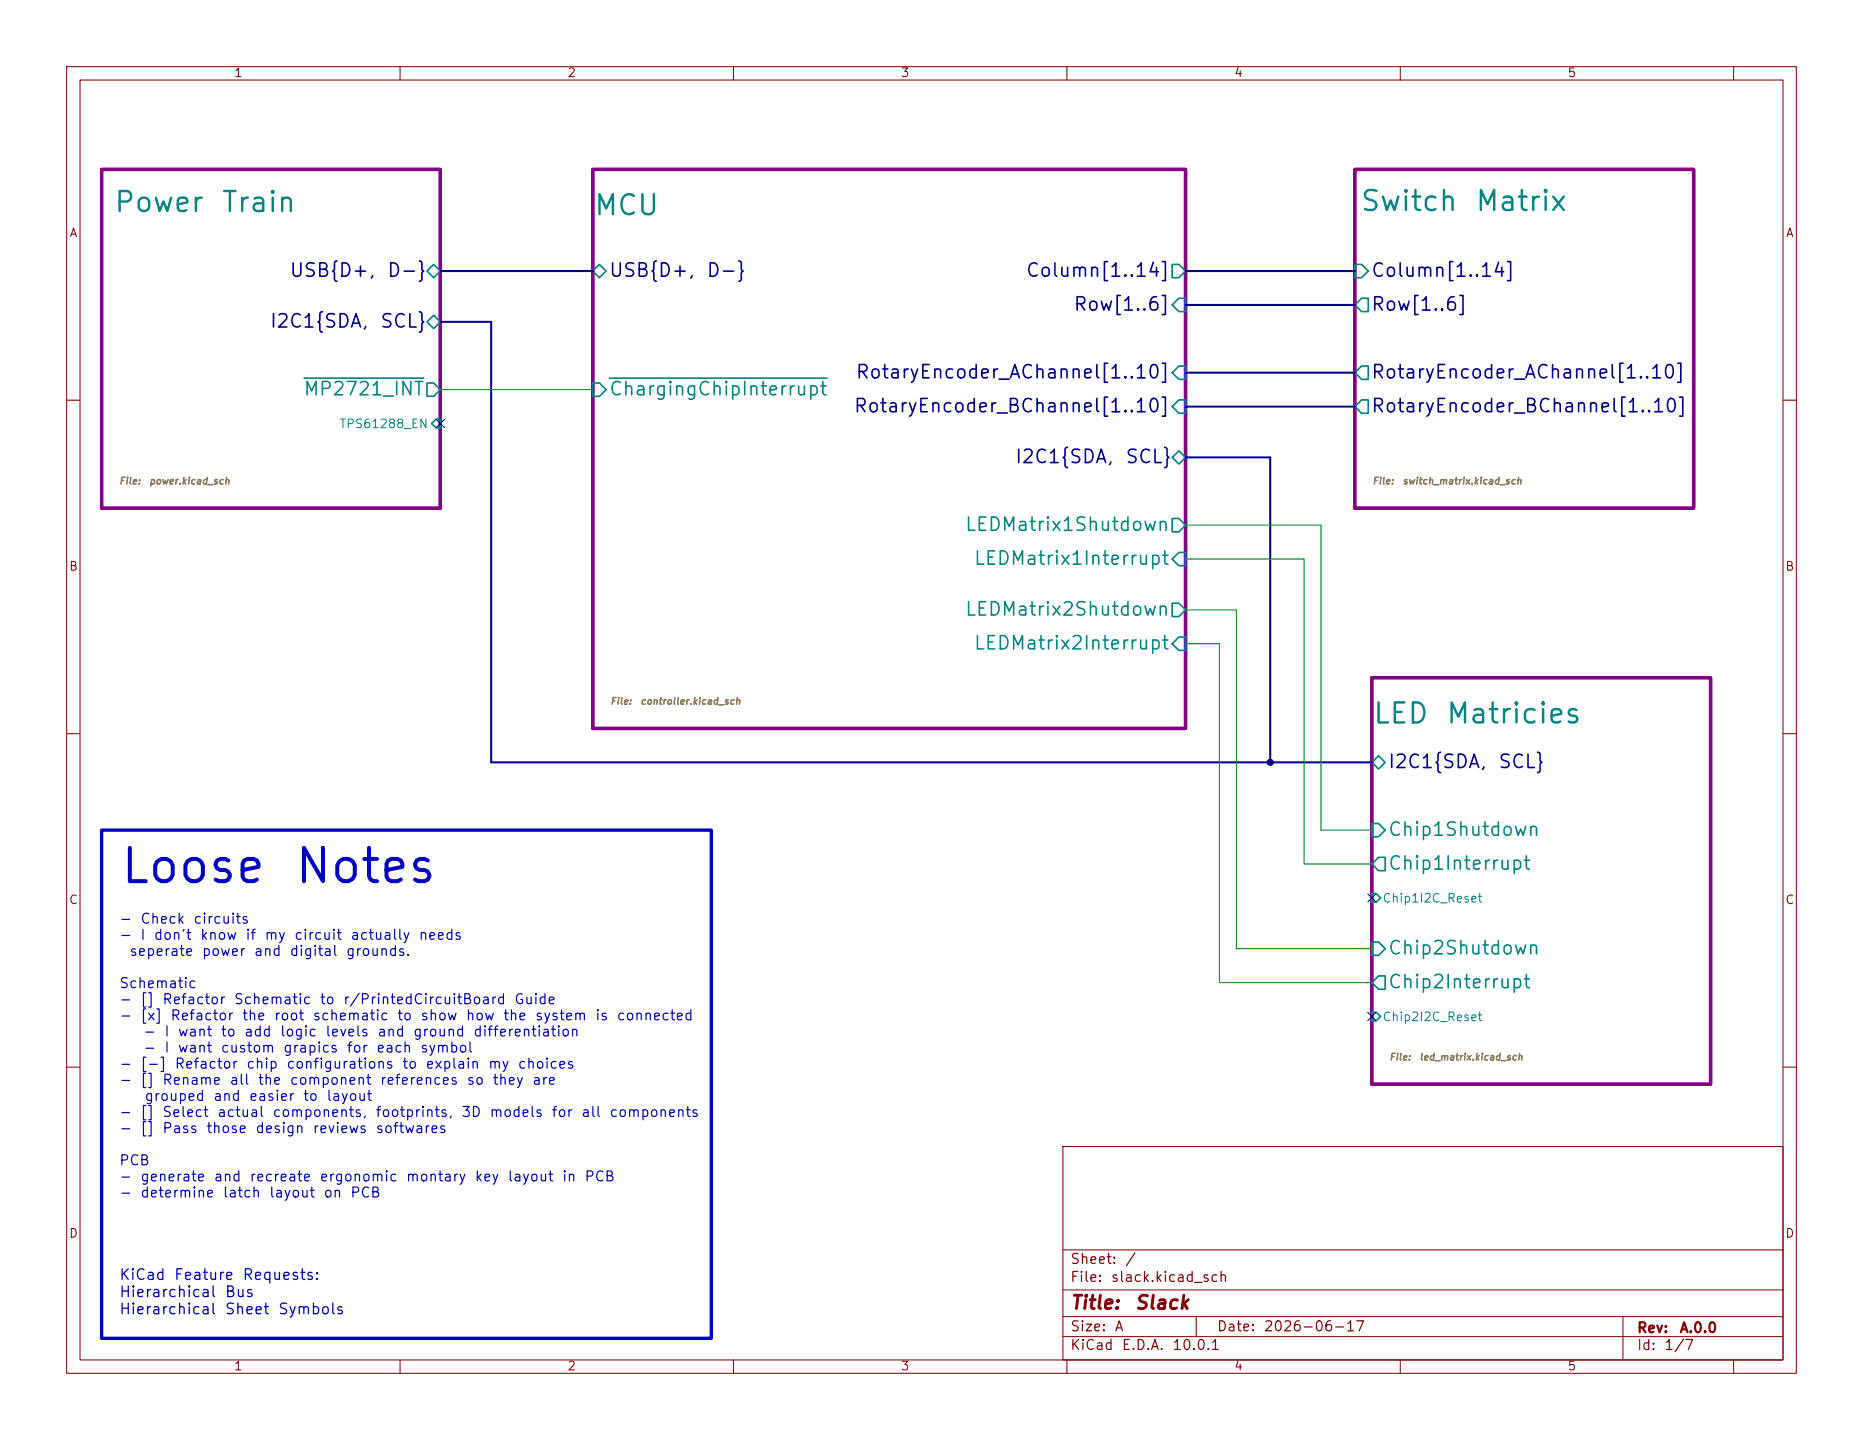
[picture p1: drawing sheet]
<svg xmlns="http://www.w3.org/2000/svg" width="279mm" height="216mm" viewBox="0 0 279 216" stroke-linecap="round" stroke-linejoin="round" font-family="sans-serif">
<g fill="none" stroke="#840000" stroke-width=".15">
<path d="M10 10h259.4v195.9h-259.4zM12 12h255.4v191.9h-255.4zM60 10v2M110 10v2M160 10v2M210 10v2M260 10v2M10 60h2M267.4 60h2M10 110h2M267.4 110h2M10 160h2"/>
<path d="M159.4 171.9h108v32h-108zM267.4 160h2M159.4 197.4h108M159.4 193.4h108M159.4 187.4h108M179.4 197.4v3M243.4 197.4v6.5M60 203.9v2M110 203.9v2M159.4 200.4h108M160 203.9v2M210 203.9v2"/>
<path d="M260 203.9v2"/>
</g>
<path d="M15.2 25.4h50.8v50.8h-50.8zM88.9 25.4h88.9v83.8h-88.9zM203.2 25.4h50.8v50.8h-50.8zM205.7 101.6h50.8v61h-50.8z" fill="none" stroke="#840084" stroke-width=".5"/>
<g fill="none" stroke="#008484" stroke-width=".25">
<path d="M65 39.6l1 1-1 1-1-1zM89.9 39.6l1 1-1 1-1-1zM175.8 39.6h1l1 1-1 1h-1zM203.2 39.6h1l1 1-1 1h-1zM45.6 56.7h17.9M64 57.4h1l1 1-1 1h-1zM65 47.3l1 1-1 1-1-1zM88.9 57.4h1l1 1-1 1h-1zM91.4 56.7h32.6M176.8 54.9h1v2h-1l-1-1zM176.8 60h1v2h-1l-1-1zM176.8 44.7h1v2h-1l-1-1z"/>
<path d="M203.2 55.9l1-1h1v2h-1zM204.2 44.7h1v2h-1l-1-1zM65.4 62.9h.6v1.3h-.6l-.7-.7zM175.8 77.7h1l1 1-1 1h-1zM176.8 67.6l1 1-1 1-1-1zM203.2 61l1-1h1v2h-1zM175.8 90.4h1l1 1-1 1h-1zM176.8 82.8h1v2h-1l-1-1zM176.8 95.5h1v2h-1l-1-1zM205.7 114.3l1-1 1 1-1 1zM205.7 134h.7l.6 .6-.6 .7h-.7zM205.7 129.5l1-1h1v2h-1z"/>
<path d="M205.7 123.5h1l1 1-1 1h-1zM205.7 151.7h.7l.6 .7-.6 .7h-.7zM205.7 147.3l1-1h1v2h-1zM205.7 141.2h1l1 1-1 1h-1z"/>
</g>
<path d="M66 48.3h7.7v66h132M66 40.6h22.9M177.8 55.9h25.4M177.8 45.7h25.4M177.8 40.6h25.4M177.8 68.6h12.7v45.7M177.8 61h25.4" fill="none" stroke="#000084" stroke-width=".3"/>
<path d="M66 58.4h22.9M177.8 78.7h20.3v45.8h7.6M177.8 83.8h17.8v45.7h10.1M177.8 91.4h7.6v50.8h20.3M177.8 96.5h5.1v50.8h22.8" fill="none" stroke="#008400" stroke-width=".15"/>
<path d="M65.4 62.9l1.2 1.2M66.6 62.9l-1.2 1.2M205.1 134l1.2 1.2M206.3 134l-1.2 1.2M205.1 151.8l1.2 1.2M206.3 151.8l-1.2 1.2" fill="none" stroke="#000084" stroke-width=".15"/>
<path d="M15.2 124.5h91.5v76.2h-91.5z" fill="none" stroke="#0000c2" stroke-width=".5"/>
<circle cx="190.5" cy="114.3" r=".46" fill="#000084" stroke="#000084" stroke-width=".15"/>
<g font-size="5" fill="#0000c2">
<text x="17.8" y="133.6">Loose</text>
<text x="43.9" y="133.6">Notes</text>
</g>
<g font-size="3" fill="#008484">
<text x="16.9" y="32.5">Power</text>
<text x="33" y="32.5">Train</text>
<text x="88.9" y="33">MCU</text>
<text x="203.8" y="32.4">Switch</text>
<text x="221.1" y="32.4">Matrix</text>
<text x="205.7" y="109.2">LED</text>
<text x="216.7" y="109.2">Matricies</text>
</g>
<g font-size="2" fill="#000084">
<text x="43.3" y="42">USB{D+,</text>
<text x="57.9" y="42">D-}</text>
<text x="91.2" y="42">USB{D+,</text>
<text x="105.8" y="42">D-}</text>
<text x="153.7" y="42">Column[1..14]</text>
<text x="160.9" y="47.1">Row[1..6]</text>
<text x="205.5" y="42">Column[1..14]</text>
<text x="205.5" y="47.1">Row[1..6]</text>
<text x="40.3" y="49.6">I2C1{SDA,</text>
<text x="56.9" y="49.6">SCL}</text>
<text x="128.2" y="57.3">RotaryEncoder_AChannel[1..10]</text>
<text x="205.5" y="57.3">RotaryEncoder_AChannel[1..10]</text>
<text x="127.9" y="62.3">RotaryEncoder_BChannel[1..10]</text>
<text x="205.5" y="62.3">RotaryEncoder_BChannel[1..10]</text>
<text x="152.1" y="70">I2C1{SDA,</text>
<text x="168.6" y="70">SCL}</text>
<text x="208" y="115.7">I2C1{SDA,</text>
<text x="224.6" y="115.7">SCL}</text>
</g>
<g font-size="2" fill="#008484">
<text x="45.4" y="59.8">MP2721_INT</text>
<text x="91.2" y="59.8">ChargingChipInterrupt</text>
<text x="144.6" y="80.1">LEDMatrix1Shutdown</text>
<text x="145.9" y="85.2">LEDMatrix1Interrupt</text>
<text x="144.6" y="92.8">LEDMatrix2Shutdown</text>
<text x="145.9" y="97.9">LEDMatrix2Interrupt</text>
<text x="208" y="125.8">Chip1Shutdown</text>
<text x="208" y="130.9">Chip1Interrupt</text>
<text x="208" y="143.6">Chip2Shutdown</text>
<text x="208" y="148.7">Chip2Interrupt</text>
</g>
<g font-size="2" fill="#840000">
<text x="160.4" y="196.8">Title:</text>
<text x="170.1" y="196.8">Slack</text>
</g>
<g font-size="1.6" fill="#0000c2">
<text x="17.8" y="192.3">KiCad Feature Requests:</text>
<text x="17.8" y="194.9">Hierarchical Bus</text>
<text x="17.8" y="197.5">Hierarchical Sheet Symbols</text>
</g>
<g font-size="1.5" fill="#0000c2">
<text x="17.8" y="138.9">-</text>
<text x="17.8" y="141.3">-</text>
<text x="19.3" y="143.7">seperate</text>
<text x="20.9" y="138.9">Check</text>
<text x="20.9" y="141.3">I</text>
<text x="23" y="141.3">don't</text>
<text x="28.9" y="138.9">circuits</text>
<text x="29.9" y="141.3">know</text>
<text x="30.2" y="143.7">power</text>
<text x="36.7" y="141.3">if</text>
<text x="38" y="143.7">and</text>
<text x="39.6" y="141.3">my</text>
<text x="43.3" y="143.7">digital</text>
<text x="44" y="141.3">circuit</text>
<text x="51.8" y="143.7">grounds.</text>
<text x="52.5" y="141.3">actually</text>
<text x="62.7" y="141.3">needs</text>
<text x="17.8" y="148.5">Schematic</text>
<text x="17.8" y="150.9">-</text>
<text x="17.8" y="153.4">-</text>
<text x="20.9" y="150.9">[]</text>
<text x="20.9" y="153.4">[x]</text>
<text x="21.4" y="155.8">-</text>
<text x="24.2" y="150.9">Refactor</text>
<text x="24.5" y="155.8">I</text>
<text x="25.5" y="153.4">Refactor</text>
<text x="26.6" y="155.8">want</text>
<text x="33" y="155.8">to</text>
<text x="35" y="150.9">Schematic</text>
<text x="36.2" y="153.4">the</text>
<text x="36.5" y="155.8">add</text>
<text x="41" y="153.4">root</text>
<text x="41.9" y="155.8">logic</text>
<text x="46.8" y="153.4">schematic</text>
<text x="47.8" y="150.9">to</text>
<text x="48.7" y="155.8">levels</text>
<text x="51.4" y="150.9">r/PrintedCircuitBoard</text>
<text x="56.5" y="155.8">and</text>
<text x="59.4" y="153.4">to</text>
<text x="61.9" y="155.8">ground</text>
<text x="63" y="153.4">show</text>
<text x="69.8" y="153.4">how</text>
<text x="70.9" y="155.8">differentiation</text>
<text x="75.3" y="153.4">the</text>
<text x="77" y="150.9">Guide</text>
<text x="80.1" y="153.4">system</text>
<text x="89.2" y="153.4">is</text>
<text x="92.4" y="153.4">connected</text>
<text x="17.8" y="160.6">-</text>
<text x="20.9" y="160.6">[-]</text>
<text x="21.4" y="158.2">-</text>
<text x="24.5" y="158.2">I</text>
<text x="26.1" y="160.6">Refactor</text>
<text x="26.6" y="158.2">want</text>
<text x="33" y="158.2">custom</text>
<text x="36.8" y="160.6">chip</text>
<text x="42.4" y="158.2">grapics</text>
<text x="42.8" y="160.6">configurations</text>
<text x="51.9" y="158.2">for</text>
<text x="56.3" y="158.2">each</text>
<text x="60.2" y="160.6">to</text>
<text x="62.9" y="158.2">symbol</text>
<text x="63.7" y="160.6">explain</text>
<text x="73.1" y="160.6">my</text>
<text x="77.5" y="160.6">choices</text>
<text x="17.8" y="163">-</text>
<text x="17.8" y="167.8">-</text>
<text x="20.9" y="163">[]</text>
<text x="20.9" y="167.8">[]</text>
<text x="21.6" y="165.4">grouped</text>
<text x="24.2" y="163">Rename</text>
<text x="24.2" y="167.8">Select</text>
<text x="31.9" y="165.4">and</text>
<text x="32.5" y="167.8">actual</text>
<text x="34.3" y="163">all</text>
<text x="37.2" y="165.4">easier</text>
<text x="38.6" y="163">the</text>
<text x="40.8" y="167.8">components,</text>
<text x="43.4" y="163">component</text>
<text x="45.3" y="165.4">to</text>
<text x="48.8" y="165.4">layout</text>
<text x="56.2" y="167.8">footprints,</text>
<text x="56.9" y="163">references</text>
<text x="69.1" y="167.8">3D</text>
<text x="69.9" y="163">so</text>
<text x="73.3" y="167.8">models</text>
<text x="73.8" y="163">they</text>
<text x="79.7" y="163">are</text>
<text x="82.6" y="167.8">for</text>
<text x="87.1" y="167.8">all</text>
<text x="91.3" y="167.8">components</text>
<text x="17.8" y="170.3">-</text>
<text x="20.9" y="170.3">[]</text>
<text x="24.2" y="170.3">Pass</text>
<text x="30.8" y="170.3">those</text>
<text x="38.2" y="170.3">design</text>
<text x="46.8" y="170.3">reviews</text>
<text x="56.2" y="170.3">softwares</text>
<text x="17.8" y="175.1">PCB</text>
<text x="17.8" y="177.5">-</text>
<text x="17.8" y="179.9">-</text>
<text x="20.9" y="177.5">generate</text>
<text x="20.9" y="179.9">determine</text>
<text x="32" y="177.5">and</text>
<text x="33.3" y="179.9">latch</text>
<text x="37.3" y="177.5">recreate</text>
<text x="40.3" y="179.9">layout</text>
<text x="47.8" y="177.5">ergonomic</text>
<text x="48.4" y="179.9">on</text>
<text x="52.4" y="179.9">PCB</text>
<text x="60.8" y="177.5">montary</text>
<text x="71.1" y="177.5">key</text>
<text x="76" y="177.5">layout</text>
<text x="84.2" y="177.5">in</text>
<text x="87.6" y="177.5">PCB</text>
</g>
<g font-size="1.5" fill="#840000">
<text x="160.4" y="189.9">Sheet:</text>
<text x="168.6" y="189.9">/</text>
<text x="160.4" y="192.6">File:</text>
<text x="166.5" y="192.6">slack.kicad_sch</text>
<text x="160.4" y="202.8">KiCad</text>
<text x="160.4" y="200">Size:</text>
<text x="167.1" y="200">A</text>
<text x="168.1" y="202.8">E.D.A.</text>
<text x="175.7" y="202.8">10.0.1</text>
<text x="182.4" y="200">Date:</text>
<text x="189.4" y="200">2026-06-17</text>
<text x="245.4" y="200.2">Rev:</text>
<text x="245.4" y="202.8">Id:</text>
<text x="249.5" y="202.8">1/7</text>
<text x="251.8" y="200.2">A.0.0</text>
</g>
<g font-size="1.3" fill="#840000">
<text x="35" y="11.9">1</text>
<text x="85" y="11.9">2</text>
<text x="135" y="11.9">3</text>
<text x="185" y="11.9">4</text>
<text x="235" y="11.9">5</text>
<text x="10.3" y="35.9">A</text>
<text x="267.7" y="35.9">A</text>
<text x="10.3" y="85.9">B</text>
<text x="267.7" y="85.9">B</text>
<text x="10.3" y="135.9">C</text>
<text x="267.7" y="135.9">C</text>
<text x="10.3" y="185.9">D</text>
<text x="267.7" y="185.9">D</text>
<text x="35" y="205.8">1</text>
<text x="85" y="205.8">2</text>
<text x="135" y="205.8">3</text>
<text x="185" y="205.8">4</text>
<text x="235" y="205.8">5</text>
</g>
<g font-size="1.3" fill="#008484">
<text x="50.8" y="64.5">TPS61288_EN</text>
<text x="207.2" y="135.6">Chip1I2C_Reset</text>
<text x="207.2" y="153.4">Chip2I2C_Reset</text>
</g>
<g font-size="1" fill="#848400">
<text x="17.8" y="72.9">File:</text>
<text x="22.3" y="72.9">power.kicad_sch</text>
<text x="205.7" y="72.9">File:</text>
<text x="210.2" y="72.9">switch_matrix.kicad_sch</text>
<text x="91.4" y="105.9">File:</text>
<text x="95.9" y="105.9">controller.kicad_sch</text>
<text x="208.3" y="159.2">File:</text>
<text x="212.8" y="159.2">led_matrix.kicad_sch</text>
</g>
</svg>
